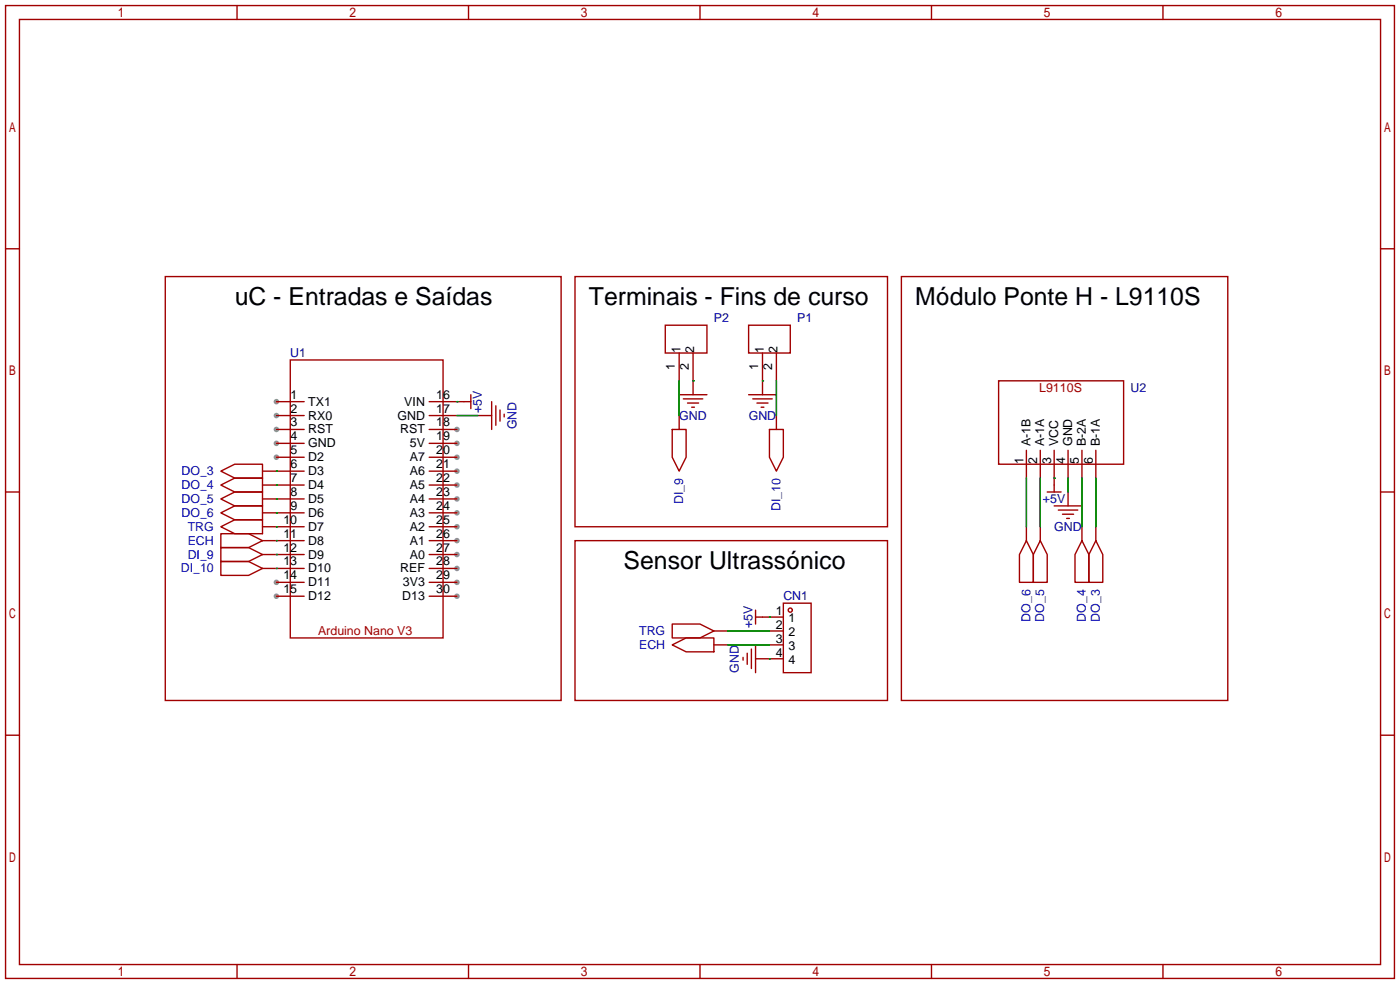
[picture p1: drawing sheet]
<svg xmlns="http://www.w3.org/2000/svg" width="256mm" height="180mm" viewBox="0 0 256 180" stroke-linecap="round" stroke-linejoin="round" font-family="sans-serif">
<g fill="#999">
<circle cx="50.5" cy="73.4" r=".51"/>
<circle cx="50.5" cy="75.9" r=".51"/>
<circle cx="50.5" cy="78.5" r=".51"/>
<circle cx="50.5" cy="81" r=".51"/>
<circle cx="50.5" cy="83.6" r=".51"/>
<circle cx="50.5" cy="106.4" r=".51"/>
<circle cx="50.5" cy="109" r=".51"/>
<circle cx="83.6" cy="78.5" r=".51"/>
<circle cx="83.6" cy="81" r=".51"/>
<circle cx="83.6" cy="83.6" r=".51"/>
<circle cx="83.6" cy="86.1" r=".51"/>
<circle cx="83.6" cy="88.6" r=".51"/>
<circle cx="83.6" cy="91.2" r=".51"/>
<circle cx="83.6" cy="93.7" r=".51"/>
<circle cx="83.6" cy="96.3" r=".51"/>
<circle cx="83.6" cy="98.8" r=".51"/>
<circle cx="83.6" cy="101.3" r=".51"/>
<circle cx="83.6" cy="103.9" r=".51"/>
<circle cx="83.6" cy="106.4" r=".51"/>
<circle cx="83.6" cy="109" r=".51"/>
</g>
<g fill="none" stroke="#a10000" stroke-width=".25">
<path d="M1 1h254v177.8h-254zM3.6 3.6h248.9v172.7h-248.9zM43.3 1v2.6M85.7 1v2.6M128 1v2.6M170.3 1v2.6M212.7 1v2.6M1 45.5h2.6M30.2 50.5h72.4v77.5h-72.4zM105.2 50.5h57.1v45.8h-57.1zM121.7 59.4h7.6v5.1h-7.6zM136.9 59.4h7.6v5.1h-7.6z"/>
<path d="M164.8 50.5h59.7v77.5h-59.7zM252.5 45.5h2.5M50.5 73.4h5.1M50.5 75.9h5.1M50.5 78.5h5.1M53.1 65.8h27.9v50.8h-27.9zM78.5 73.4h7.6M78.5 75.9h5.1M78.5 78.5h5.1M86.1 72.1v2.6M87.4 75.9h2.5M89.9 73.4v5.1"/>
<path d="M90.7 74.2v3.5M91.4 74.9v2.1M92.2 75.7v.5M122.9 78.5h2.6v5.1l-1.3 2.5-1.3-2.5zM124.2 72.1h5.1M124.2 64.5v5.1M124.2 75.9v2.6M125 72.9h3.5M125.7 73.7h2.1M126.5 74.4h.5M126.7 64.5v7.6M136.9 72.1h5.1"/>
<path d="M137.7 72.9h3.5M138.4 73.7h2.1M139.2 74.4h.5M139.4 64.5v7.6M140.7 78.5h2.6v5.1l-1.3 2.5-1.3-2.5zM142 64.5v5.1M142 75.9v2.6M182.6 69.6h22.9v15.2h-22.9zM1 89.9h2.6M40.4 97.5h5.1l2.5 1.3-2.5 1.3h-5.1zM40.4 96.3l2.5-1.3h5.1v2.5h-5.1zM40.4 86.1l2.5-1.3h5.1v2.6h-5.1z"/>
<path d="M40.4 88.6l2.5-1.2h5.1v2.5h-5.1zM40.4 91.2l2.5-1.3h5.1v2.6h-5.1zM40.4 93.7l2.5-1.2h5.1v2.5h-5.1zM48 86.1h7.6M48 88.6h7.6M48 91.2h7.6M48 93.7h7.6M48 96.3h7.6M48 98.8h7.6M50.5 81h5.1M50.5 83.6h5.1M78.5 81h5.1"/>
<path d="M78.5 83.6h5.1M78.5 86.1h5.1M78.5 88.6h5.1M78.5 91.2h5.1M78.5 93.7h5.1M78.5 96.3h5.1M78.5 98.8h5.1M105.2 98.8h57.1v29.2h-57.1zM187.7 98.8l1.3 2.5v5.1h-2.6v-5.1zM187.7 82.3v5.1M187.7 96.3v2.5M190.2 98.8l1.3 2.5v5.1h-2.5v-5.1z"/>
<path d="M190.2 82.3v5.1M190.2 96.3v2.5M191.5 89.9h2.6M192.8 82.3v7.6M192.8 92.5h5.1M193.5 93.2h3.6M194.3 94h2M195.1 94.7h.5M195.3 82.3v5.1M195.3 89.9v2.6M197.9 98.8l1.2 2.5v5.1h-2.5v-5.1zM197.9 82.3v5.1"/>
<path d="M197.9 96.3v2.5M200.4 98.8l1.3 2.5v5.1h-2.6v-5.1zM200.4 82.3v5.1M200.4 96.3v2.5M252.5 89.9h2.5M40.4 100.1h5.1l2.5 1.2-2.5 1.3h-5.1zM40.4 102.6h5.1l2.5 1.3-2.5 1.3h-5.1zM48 101.3h7.6M48 103.9h7.6M50.5 106.4h5.1M50.5 109h5.1M78.5 101.3h5.1"/>
<path d="M78.5 103.9h5.1M78.5 106.4h5.1M78.5 109h5.1M122.9 117.9l2.6-1.3h5.1v2.5h-5.1zM122.9 114h5.1l2.6 1.3-2.6 1.3h-5.1zM130.6 115.3h2.5M130.6 117.9h2.5M136.7 119.4v2M137.4 118.6v3.6M138.2 112.8h5.1M138.2 111.5v2.5M138.2 117.9v5"/>
<path d="M140.7 115.3h2.6M140.7 117.9h2.6M143.3 110.2h5v12.7h-5zM1 134.4h2.6M135.9 120.1v.6M138.2 120.4h5.1M252.5 134.4h2.5M43.3 176.3v2.5M85.7 176.3v2.5M128 176.3v2.5M170.3 176.3v2.5M212.7 176.3v2.5"/>
<circle cx="144.5" cy="111.5" r=".38"/>
</g>
<g fill="none" stroke="#008700" stroke-width=".25">
<path d="M83.6 73.4h.1M83.6 75.9h3.8M124.2 69.6v6.3M126.7 69.6h.1M139.4 69.6h.1M142 69.6v6.3M50.5 98.8h.1M50.5 96.3h.1M50.5 86.1h.1M50.5 88.6h.1M50.5 91.2h.1M50.5 93.7h.1"/>
<path d="M187.7 87.4v8.9M190.2 87.4v8.9M192.8 87.4h.1M195.3 87.4v2.5M197.9 87.4v8.9M200.4 87.4v8.9M50.5 101.3h.1M50.5 103.9h.1M133.1 117.9h7.6M133.1 115.3h7.6M140.7 112.8h.1M140.7 120.4h.1"/>
</g>
<g font-size="4.5">
<text x="42.9" y="55.8">uC - Entradas e Saídas</text>
<text x="107.7" y="55.8">Terminais - Fins de curso</text>
<text x="167.4" y="55.8">Módulo Ponte H - L9110S</text>
<text x="114" y="104.1">Sensor Ultrassónico</text>
</g>
<g font-size="2.3" fill="#000080">
<text x="130.6" y="58.9">P2</text>
<text x="145.8" y="58.9">P1</text>
<text x="53.1" y="65.2">U1</text>
<text x="206.8" y="71.6">U2</text>
<text x="88.1" y="75.5" transform="rotate(-90 88.1 75.5)">+5V</text>
<text x="124.2" y="76.7">GND</text>
<text x="136.9" y="76.7">GND</text>
<text x="94.5" y="78.5" transform="rotate(-90 94.5 78.5)">GND</text>
<text x="190.7" y="91.9">+5V</text>
<text x="192.8" y="97">GND</text>
<text x="143.3" y="109.7">CN1</text>
<text x="137.6" y="114.8" transform="rotate(-90 137.6 114.8)">+5V</text>
<text x="135.1" y="122.9" transform="rotate(-90 135.1 122.9)">GND</text>
</g>
<g font-size="2.3">
<text x="124.4" y="64.5" transform="rotate(-90 124.4 64.5)">1</text>
<text x="127" y="64.5" transform="rotate(-90 127 64.5)">2</text>
<text x="139.7" y="64.5" transform="rotate(-90 139.7 64.5)">1</text>
<text x="142.2" y="64.5" transform="rotate(-90 142.2 64.5)">2</text>
<text x="123.4" y="67.5" transform="rotate(-90 123.4 67.5)">1</text>
<text x="125.9" y="67.5" transform="rotate(-90 125.9 67.5)">2</text>
<text x="138.6" y="67.5" transform="rotate(-90 138.6 67.5)">1</text>
<text x="141.2" y="67.5" transform="rotate(-90 141.2 67.5)">2</text>
<text x="53.1" y="72.9">1</text>
<text x="53.1" y="75.4">2</text>
<text x="53.1" y="77.9">3</text>
<text x="56.4" y="74.1">TX1</text>
<text x="56.4" y="76.7">RX0</text>
<text x="72.7" y="76.7">GND</text>
<text x="73.9" y="74.1">VIN</text>
<text x="79.8" y="72.9">16</text>
<text x="79.8" y="75.4">17</text>
<text x="79.8" y="77.9">18</text>
<text x="53.1" y="80.5">4</text>
<text x="53.1" y="83">5</text>
<text x="56.4" y="79.2">RST</text>
<text x="56.4" y="81.8">GND</text>
<text x="73.2" y="79.2">RST</text>
<text x="75" y="81.8">5V</text>
<text x="79.8" y="80.5">19</text>
<text x="79.8" y="83">20</text>
<text x="188.4" y="81.5" transform="rotate(-90 188.4 81.5)">A-1B</text>
<text x="191" y="81.5" transform="rotate(-90 191 81.5)">A-1A</text>
<text x="193.5" y="81.5" transform="rotate(-90 193.5 81.5)">VCC</text>
<text x="196.1" y="81.5" transform="rotate(-90 196.1 81.5)">GND</text>
<text x="198.6" y="81.5" transform="rotate(-90 198.6 81.5)">B-2A</text>
<text x="201.1" y="81.5" transform="rotate(-90 201.1 81.5)">B-1A</text>
<text x="53.1" y="85.6">6</text>
<text x="53.1" y="88.1">7</text>
<text x="56.4" y="84.3">D2</text>
<text x="56.4" y="86.8">D3</text>
<text x="56.4" y="89.4">D4</text>
<text x="75" y="84.3">A7</text>
<text x="75" y="86.8">A6</text>
<text x="75" y="89.4">A5</text>
<text x="79.8" y="85.6">21</text>
<text x="79.8" y="88.1">22</text>
<text x="187.2" y="84.8" transform="rotate(-90 187.2 84.8)">1</text>
<text x="189.7" y="84.8" transform="rotate(-90 189.7 84.8)">2</text>
<text x="192.2" y="84.8" transform="rotate(-90 192.2 84.8)">3</text>
<text x="194.8" y="84.8" transform="rotate(-90 194.8 84.8)">4</text>
<text x="197.3" y="84.8" transform="rotate(-90 197.3 84.8)">5</text>
<text x="199.9" y="84.8" transform="rotate(-90 199.9 84.8)">6</text>
<text x="51.8" y="95.7">10</text>
<text x="53.1" y="90.6">8</text>
<text x="53.1" y="93.2">9</text>
<text x="56.4" y="91.9">D5</text>
<text x="56.4" y="94.5">D6</text>
<text x="75" y="91.9">A4</text>
<text x="75" y="94.5">A3</text>
<text x="79.8" y="90.6">23</text>
<text x="79.8" y="93.2">24</text>
<text x="79.8" y="95.7">25</text>
<text x="51.8" y="98.3">11</text>
<text x="51.8" y="100.8">12</text>
<text x="56.4" y="97">D7</text>
<text x="56.4" y="99.5">D8</text>
<text x="75" y="97">A2</text>
<text x="75" y="99.5">A1</text>
<text x="79.8" y="98.3">26</text>
<text x="79.8" y="100.8">27</text>
<text x="51.8" y="103.3">13</text>
<text x="51.8" y="105.9">14</text>
<text x="56.4" y="102.1">D9</text>
<text x="56.4" y="104.6">D10</text>
<text x="56.4" y="107.2">D11</text>
<text x="73.2" y="104.6">REF</text>
<text x="73.7" y="107.2">3V3</text>
<text x="75" y="102.1">A0</text>
<text x="79.8" y="103.3">28</text>
<text x="79.8" y="105.9">29</text>
<text x="51.8" y="108.4">15</text>
<text x="56.4" y="109.7">D12</text>
<text x="73.6" y="109.7">D13</text>
<text x="79.8" y="108.4">30</text>
<text x="141.9" y="112.5">1</text>
<text x="144.2" y="113.7">1</text>
<text x="141.9" y="115">2</text>
<text x="141.9" y="117.5">3</text>
<text x="144.2" y="116.3">2</text>
<text x="144.2" y="118.8">3</text>
<text x="141.9" y="120.1">4</text>
<text x="144.2" y="121.4">4</text>
</g>
<g font-size="2.3" fill="#a00000">
<text x="190" y="71.6">L9110S</text>
<text x="58.2" y="116">Arduino Nano V3</text>
</g>
<g font-size="2.3" fill="#00f">
<text x="33.2" y="86.8">DO_3</text>
<text x="33.2" y="89.4">DO_4</text>
<text x="33.2" y="91.9">DO_5</text>
<text x="33.2" y="94.5">DO_6</text>
<text x="124.9" y="92.2" transform="rotate(-90 124.9 92.2)">DI_9</text>
<text x="142.7" y="93.4" transform="rotate(-90 142.7 93.4)">DI_10</text>
<text x="34.3" y="99.5">ECH</text>
<text x="34.3" y="97">TRG</text>
<text x="33.1" y="104.6">DI_10</text>
<text x="34.3" y="102.1">DI_9</text>
<text x="188.4" y="113.6" transform="rotate(-90 188.4 113.6)">DO_6</text>
<text x="191" y="113.6" transform="rotate(-90 191 113.6)">DO_5</text>
<text x="198.6" y="113.6" transform="rotate(-90 198.6 113.6)">DO_4</text>
<text x="201.1" y="113.6" transform="rotate(-90 201.1 113.6)">DO_3</text>
<text x="116.9" y="118.6">ECH</text>
<text x="116.9" y="116">TRG</text>
</g>
</svg>
